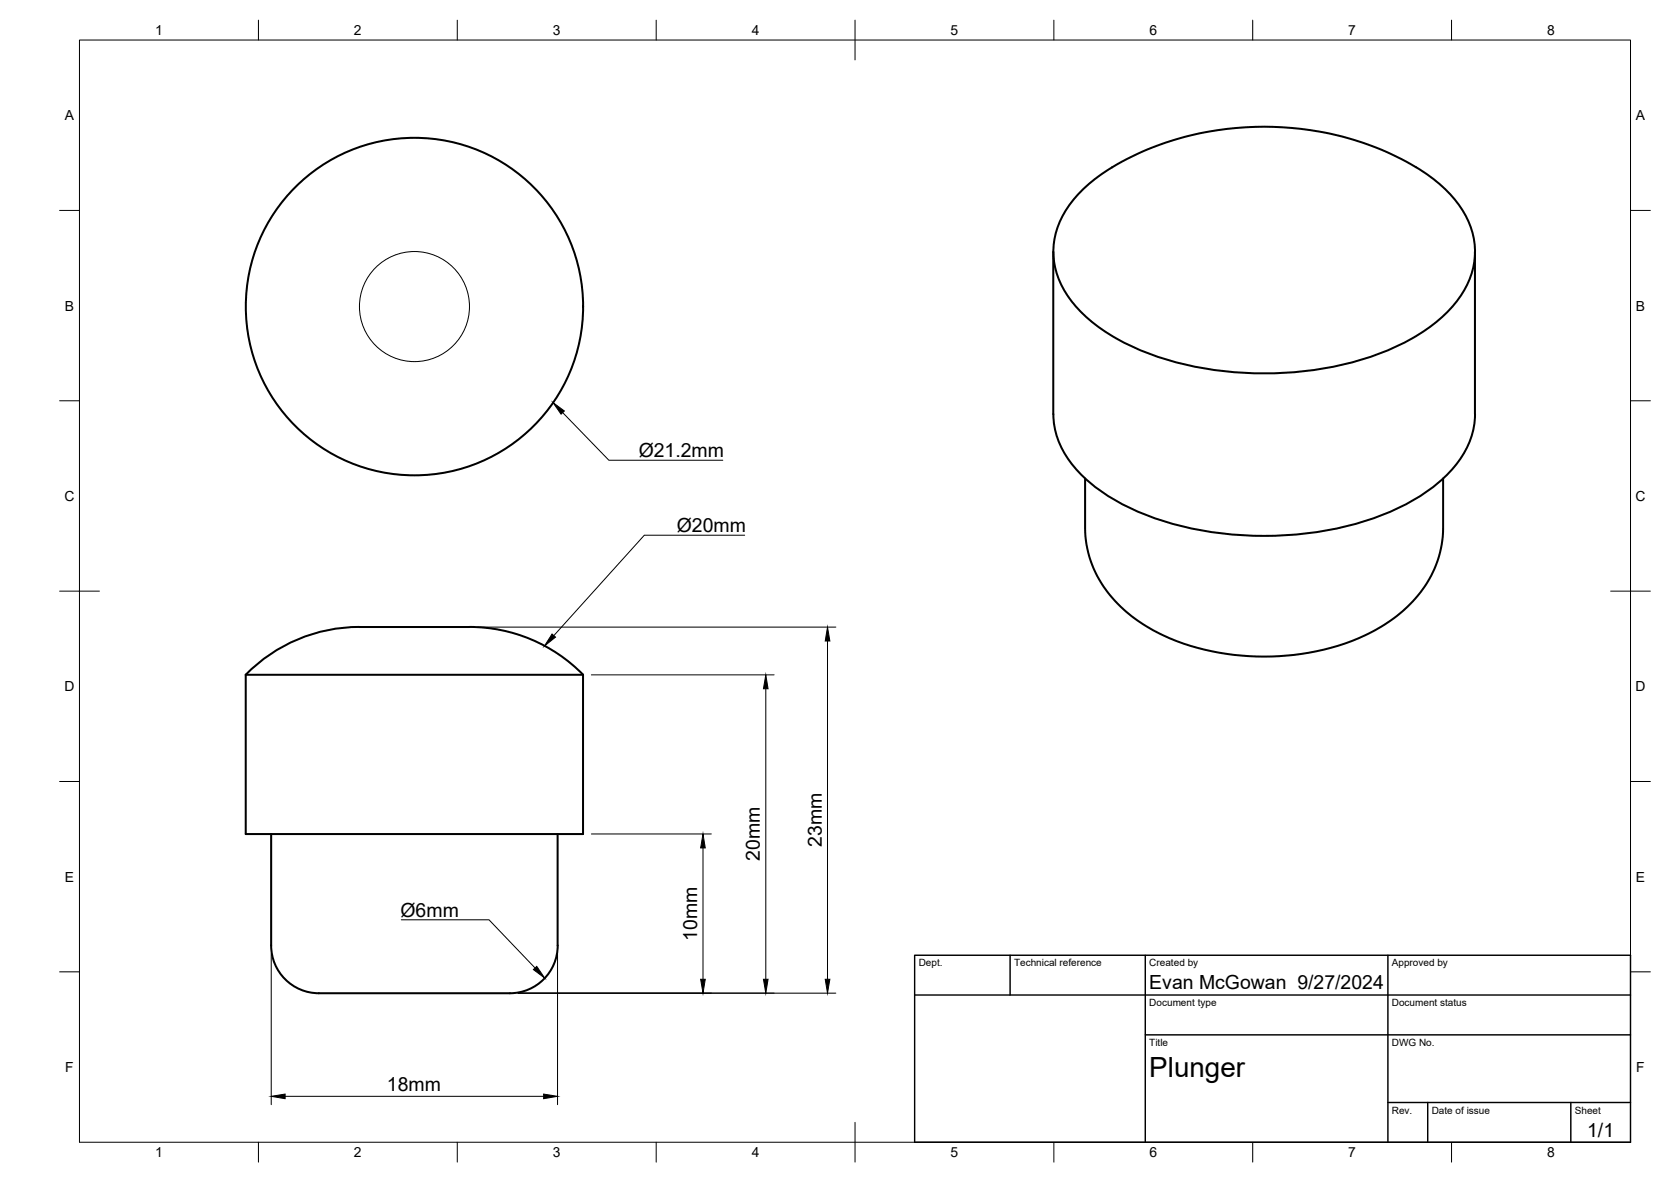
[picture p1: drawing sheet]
<svg xmlns="http://www.w3.org/2000/svg" width="420mm" height="297mm" viewBox="0 0 420 297" stroke-linecap="round" stroke-linejoin="round" font-family="sans-serif">
<!-- layer: Visible -->
<g fill="none" stroke="#000" stroke-width=".51">
<path d="M279.6 42a76.7 76.7 0 0 1 76.5 0M279.7 42a31.2 31.2 0 0 0-13.3 13.9 18.9 18.9 0 0 0 2.5 19.1 40.8 40.8 0 0 0 17.1 12.7 85.8 85.8 0 0 0 63.7 0 40.8 40.8 0 0 0 17.1-12.7 19.2 19.2 0 0 0-.8-24.6 36.2 36.2 0 0 0-9.9-8.4M264.8 63.3l.1 40.8a21.8 21.8 0 0 0 7.2 15.4 54.3 54.3 0 0 0 25.1 12.8 86.2 86.2 0 0 0 53.1-4 40.7 40.7 0 0 0 16.4-12.3 20 20 0 0 0 4.2-11.9v-40.8M272.8 120.3v12.4a28.9 28.9 0 0 0 14 23.7 54.7 54.7 0 0 0 29.2 8.6 57.7 57.7 0 0 0 32.1-8 29.8 29.8 0 0 0 14.7-22.2l.1-14.5M90.4 157.6h27.6M90.4 157.6a40 40 0 0 0-28.6 12M118 157.6a40 40 0 0 1 28.6 12M61.8 169.6h84.8v40h-84.8zM68.2 209.6v28a12.3 12.3 0 0 0 13.9 12h38.6a68.8 68.8 0 0 0 10.3-.3 12 12 0 0 0 9.2-11.7M140.2 209.6v28"/>
<circle cx="104.2" cy="77" r="42.4"/>
</g>
<!-- layer: Visible Narrow -->
<circle cx="104.2" cy="77" r="13.8" fill="none" stroke="#000" stroke-width=".25"/>
<!-- layer: BORDER -->
<g fill="none" stroke="#000" stroke-width=".25">
<path d="M20 10.1h390v276.9h-390zM65 5.1v5M115 5.1v5M165 5.1v5M215 5.1v10M265 5.1v5M315 5.1v5M365 5.1v5M15 52.9h5M410 52.9h5M15 100.7h5M410 100.7h5"/>
<path d="M15 148.6h10M405 148.6h10M15 196.4h5M410 196.4h5M15 244.2h5M410 244.2h5M65 287v5M115 287v5M165 287v5M215 282.1v9.9M265 287v5M315 287v5"/>
<path d="M365 287v5"/>
</g>
<!-- layer: TITLEBLOCK -->
<path d="M230 240.1h180v46.9h-180zM230 250h180M254 240.1v9.9M288 240.1v46.9M349 240.1v46.9M288 260.1h122M349 277.1h61M359 277.1v9.9M395 277.1v9.9" fill="none" stroke="#000" stroke-width=".36"/>
<!-- layer: FD_Dimensions -->
<path d="M120.1 157.6h90.1M148.7 169.6h45.9M192.6 173.1v73M208.1 161.1v85M148.7 209.6h30.2M176.8 213.1v33M68.2 239.7v37.9M140.2 239.7v37.9M130.3 249.6h79.9M71.7 275.5h65" fill="none" stroke="#000" stroke-width=".25"/>
<path d="M192.6 169.6l.5 3.5h-1.1zM208.1 157.6l.6 3.5h-1.2zM176.8 209.6l.5 3.5h-1.1zM176.2 246.1h1.1l-.5 3.5zM192 246.1h1.1l-.5 3.5zM207.5 246.1h1.2l-.6 3.5zM68.2 275.5l3.5-.6v1.2zM136.7 274.9l3.5 .6-3.5 .6z" fill="#000" stroke="#000" stroke-width=".25"/>
<!-- layer: Leaders -->
<path d="M139 101.2l2.9 2.1-.8 .8zM138.8 159.3l.9 .8-2.8 2.2zM134.1 243.7l.9-.8 1.9 2.9z" fill="#000" stroke="#000" stroke-width=".25"/>
<path d="M141.5 103.7l11.6 12h28.6M187.2 134.5h-25.2l-22.7 25.2M100.9 231.1h22.1l11.5 12.2" fill="none" stroke="#000" stroke-width=".25"/>
<text font-size="7" x="289" y="270.6">Plunger</text>
<g font-size="4.9">
<text x="160.6" y="115">Ø21.2mm</text>
<text x="170.2" y="133.8">Ø20mm</text>
<text x="206.6" y="212.8" transform="rotate(-90 206.6 212.8)">23mm</text>
<text x="191.1" y="216.3" transform="rotate(-90 191.1 216.3)">20mm</text>
<text x="100.7" y="230.4">Ø6mm</text>
<text x="175.3" y="236.5" transform="rotate(-90 175.3 236.5)">10mm</text>
<text x="289" y="248.5">Evan McGowan 9/27/2024</text>
<text x="97.3" y="274.1">18mm</text>
<text x="399.1" y="285.7">1/1</text>
</g>
<g font-size="3.5">
<text x="39" y="8.8">1</text>
<text x="89" y="8.8">2</text>
<text x="139" y="8.8">3</text>
<text x="189" y="8.8">4</text>
<text x="239" y="8.8">5</text>
<text x="289" y="8.8">6</text>
<text x="339" y="8.8">7</text>
<text x="389" y="8.8">8</text>
<text x="16.3" y="30.2">A</text>
<text x="411.3" y="30.2">A</text>
<text x="16.3" y="78">B</text>
<text x="411.3" y="78">B</text>
<text x="16.2" y="125.9">C</text>
<text x="411.2" y="125.9">C</text>
<text x="16.2" y="173.7">D</text>
<text x="411.2" y="173.7">D</text>
<text x="16.3" y="221.6">E</text>
<text x="411.3" y="221.6">E</text>
<text x="16.4" y="269.4">F</text>
<text x="411.4" y="269.4">F</text>
<text x="39" y="290.8">1</text>
<text x="89" y="290.8">2</text>
<text x="139" y="290.8">3</text>
<text x="189" y="290.8">4</text>
<text x="239" y="290.8">5</text>
<text x="289" y="290.8">6</text>
<text x="339" y="290.8">7</text>
<text x="389" y="290.8">8</text>
</g>
<g font-size="2.5">
<text x="231" y="242.9">Dept.</text>
<text x="255" y="242.9">Technical reference</text>
<text x="289" y="242.9">Created by</text>
<text x="350" y="242.9">Approved by</text>
<text x="289" y="252.8">Document type</text>
<text x="350" y="252.8">Document status</text>
<text x="289" y="262.9">Title</text>
<text x="350" y="262.9">DWG No.</text>
<text x="350" y="279.9">Rev.</text>
<text x="360" y="279.9">Date of issue</text>
<text x="396" y="279.9">Sheet</text>
</g>
</svg>
